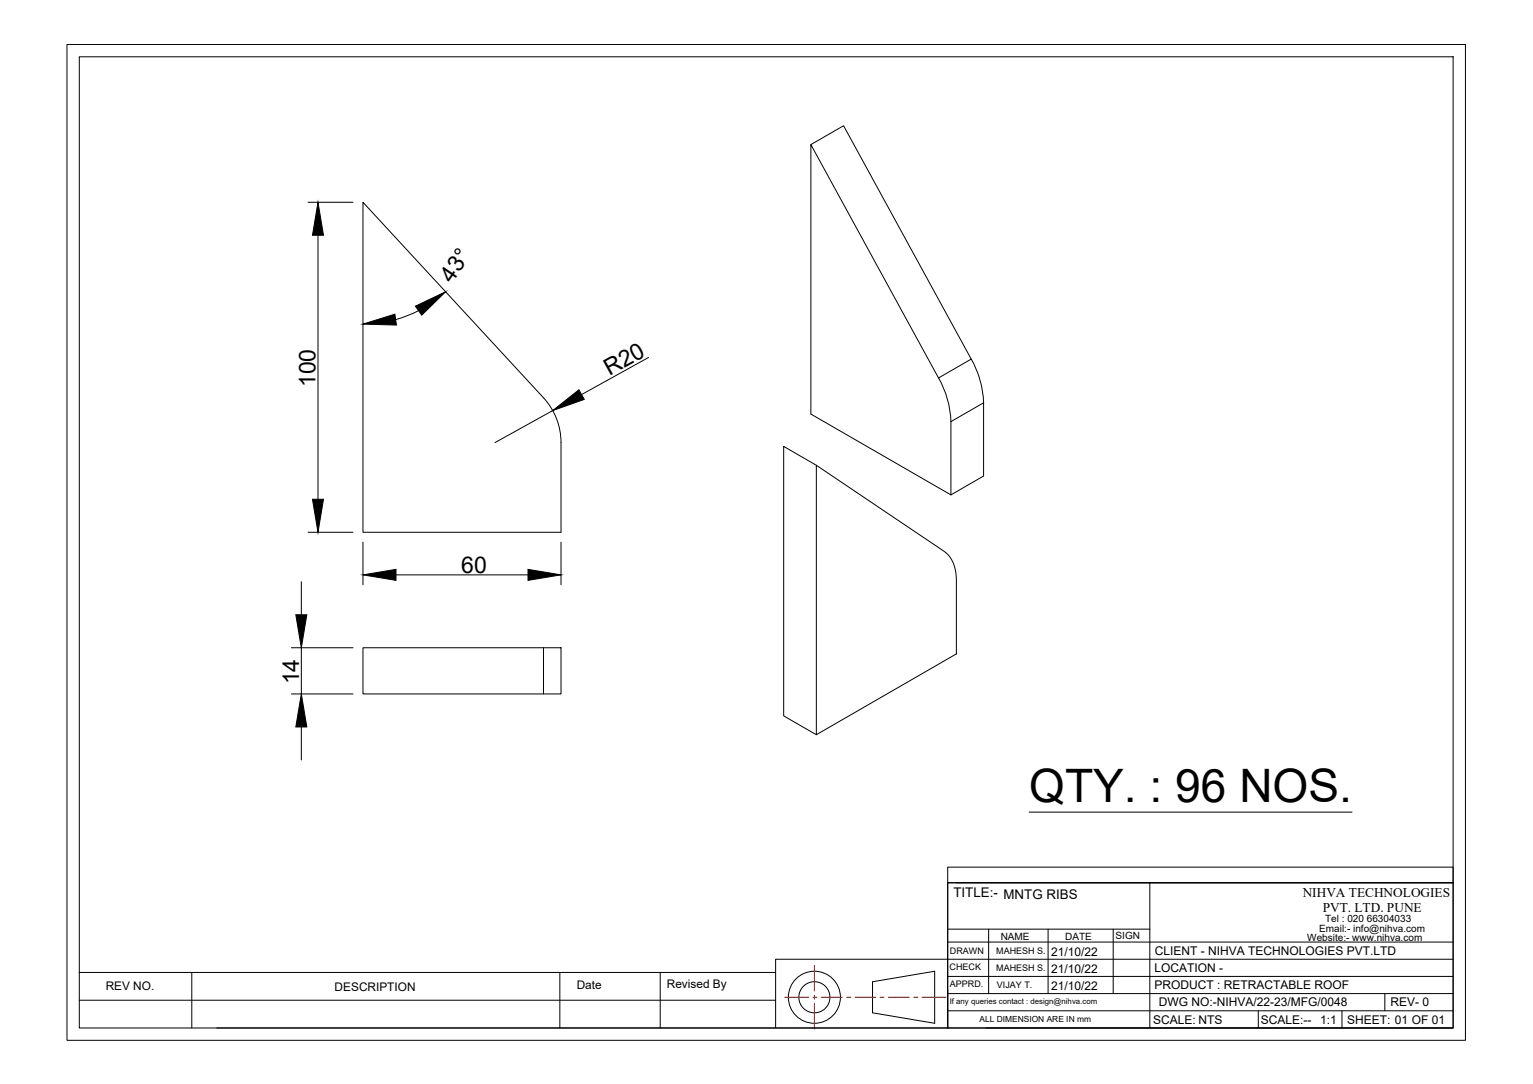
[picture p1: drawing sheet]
<svg xmlns="http://www.w3.org/2000/svg" width="594mm" height="420mm" viewBox="0 0 594 420" stroke-linecap="round" stroke-linejoin="round" font-family="sans-serif">
<!-- layer: 0 -->
<g fill="none" stroke="#000" stroke-width=".39">
<path d="M26 17.2h541.9v386h-541.9zM30.7 22h532.4v376.5h-532.4zM314.2 56l12.7-7.3 49.5 90.5-12.7 7.3M119.4 78.4h17.4M123.2 91.2v102.3M162.2 120.4l-4.3 2-4.6 1.5M251.3 138.6l-25.9 14.3M376.4 139.2a36.7 36.7 0 0 1 4.8 16.9M210.6 154.2a25.6 25.6 0 0 1 6.8 17.3v34.8h-76.7v-127.9l69.9 75.8M214.2 159.1l-22.4 12.4M363.7 146.5l-49.5-90.5v104.5l54.3 31.3v-28.4M363.7 146.5a36.7 36.7 0 0 1 4.8 16.9"/>
<path d="M368.5 163.4l12.7-7.3v28.4l-12.7 7.3M316.4 180.3l49.4 33.4a12.9 12.9 0 0 1 4.8 11.4v28.3l-54.2 31.4zM316.4 180.3l-12.7-7.3v104.5l12.7 7.3M119.4 206.3h17.4M140.7 210.1v16.6M217.4 210.1v16.6M116.8 225.5v12.8M153.5 222.8h51.1M112.9 251.1h23.9M116.8 251.1v17.9M140.7 251.1h76.7v17.9h-76.7zM210.6 251.1v17.9"/>
<path d="M112.9 269h23.9M116.8 281.8v12.8M398.8 314.8h125.1M367.3 336.1h195.8v6.1h-195.8zM367.3 342.2h195.8v56.2h-195.8zM367.3 342.2v56.2h-66.7M370.6 342.2h192.5M445.6 342.2v56.2M30.7 376.9h269.9M74.3 376.9v21.6M217 376.9v21.6M255.8 376.9v21.6"/>
<path d="M367.3 378.5h195.8M367.3 365.1h195.8M367.3 360.1h78.3M383.1 360.1v25M406.2 360.1v25M431.4 360.1v25M563.1 371.8h-262.5v26.6h-216.6M30.7 387.7h269.9M338.1 380.5l24.1-4v20.1l-24.1-4zM367.3 385.1h195.8M367.3 391.8h195.8M382 398.4h181.1"/>
<path d="M487.6 391.8v6.6M520.1 391.8v6.6M536.7 385.1v6.7"/>
<circle cx="315.6" cy="386.5" r="10.1"/>
<circle cx="315.6" cy="386.5" r="6"/>
</g>
<path d="M123.2 78.4l2.2 12.8h-4.3zM161 118.7l11.7-5.6-9.3 9.1zM140.7 125.6l12.3-3.8 .6 4.2zM214.2 159.1l10.2-8 2 3.7zM121.1 193.5h4.3l-2.2 12.8zM114.6 238.3h4.3l-2.1 12.8zM140.7 222.8l12.8-2.1v4.2zM204.6 220.7l12.8 2.1-12.8 2.1zM116.8 269l2.1 12.8h-4.3z" fill="#000" stroke="#000" stroke-width=".39"/>
<path d="M315.6 374.2v9.9M304.1 386.5h9.3M315.1 386.5h1.6M315.6 385.7v1.7M315.6 389v9.9M318.3 386.5h8.1M328 386.5h1.7M331.3 386.5h8.1M341 386.5h1.7M344.3 386.5h8.1M354 386.5h1.7M357.3 386.5h9.3" fill="none" stroke="#f00" stroke-width=".39"/>
<text font-size="17.9" x="398.8" y="311">QTY. : 96 NOS.</text>
<g font-size="8.9">
<text x="175.2" y="110" transform="rotate(-56 175.2 110)">43°</text>
<text x="236.2" y="145.9" transform="rotate(-29 236.2 145.9)">R20</text>
<text x="122.3" y="150.1" transform="rotate(-90 122.3 150.1)">100</text>
<text x="178.7" y="221.9">60</text>
<text x="116" y="265.3" transform="rotate(-90 116 265.3)">14</text>
</g>
<g font-size="5.2">
<text x="369.5" y="347.7">TITLE:- MNTG RIBS</text>
<text x="504.8" y="347.6">NIHVA TECHNOLOGIES</text>
<text x="512.6" y="353.4">PVT. LTD. PUNE</text>
</g>
<g font-size="4.7">
<text x="407.3" y="370.6">21/10/22</text>
<text x="447.5" y="370.1">CLIENT - NIHVA TECHNOLOGIES PVT.LTD</text>
<text x="407.3" y="377.3">21/10/22</text>
<text x="447.4" y="376.7">LOCATION -</text>
<text x="407.3" y="383.9">21/10/22</text>
<text x="447.4" y="383.4">PRODUCT : RETRACTABLE ROOF</text>
<text x="449" y="390.1">DWG NO:-NIHVA/22-23/MFG/0048</text>
<text x="538.8" y="390">REV- 0</text>
<text x="446.9" y="396.7">SCALE: NTS</text>
<text x="488.6" y="396.7">SCALE:--</text>
<text x="511.6" y="396.7">1:1</text>
<text x="522.1" y="396.7">SHEET: 01 OF 01</text>
</g>
<g font-size="4.6">
<text x="41" y="383.6">REV NO.</text>
<text x="129.7" y="384">DESCRIPTION</text>
<text x="223.5" y="383.4">Date</text>
<text x="258.4" y="382.9">Revised By</text>
</g>
<g font-size="3.9">
<text x="513.5" y="357.3">Tel : 020 66304033</text>
<text x="387.8" y="364.2">NAME</text>
<text x="412.8" y="364.3">DATE</text>
<text x="432.3" y="363.9">SIGN</text>
<text x="506.6" y="364.7">Website:- www.nihva.com</text>
<text x="511.2" y="361.1">Email:- info@nihva.com</text>
</g>
<g font-size="3.5">
<text x="368.1" y="369.9">DRAWN</text>
<text x="386.1" y="369.7">MAHESH S.</text>
<text x="368" y="375.8">CHECK</text>
<text x="386.1" y="376.4">MAHESH S.</text>
<text x="368.1" y="382.4">APPRD.</text>
<text x="386.3" y="383">VIJAY T.</text>
</g>
<text font-size="3.3" x="379.6" y="396.3">ALL DIMENSION ARE IN mm</text>
<text font-size="3" x="368" y="389.3">If any queries contact : design@nihva.com</text>
</svg>
